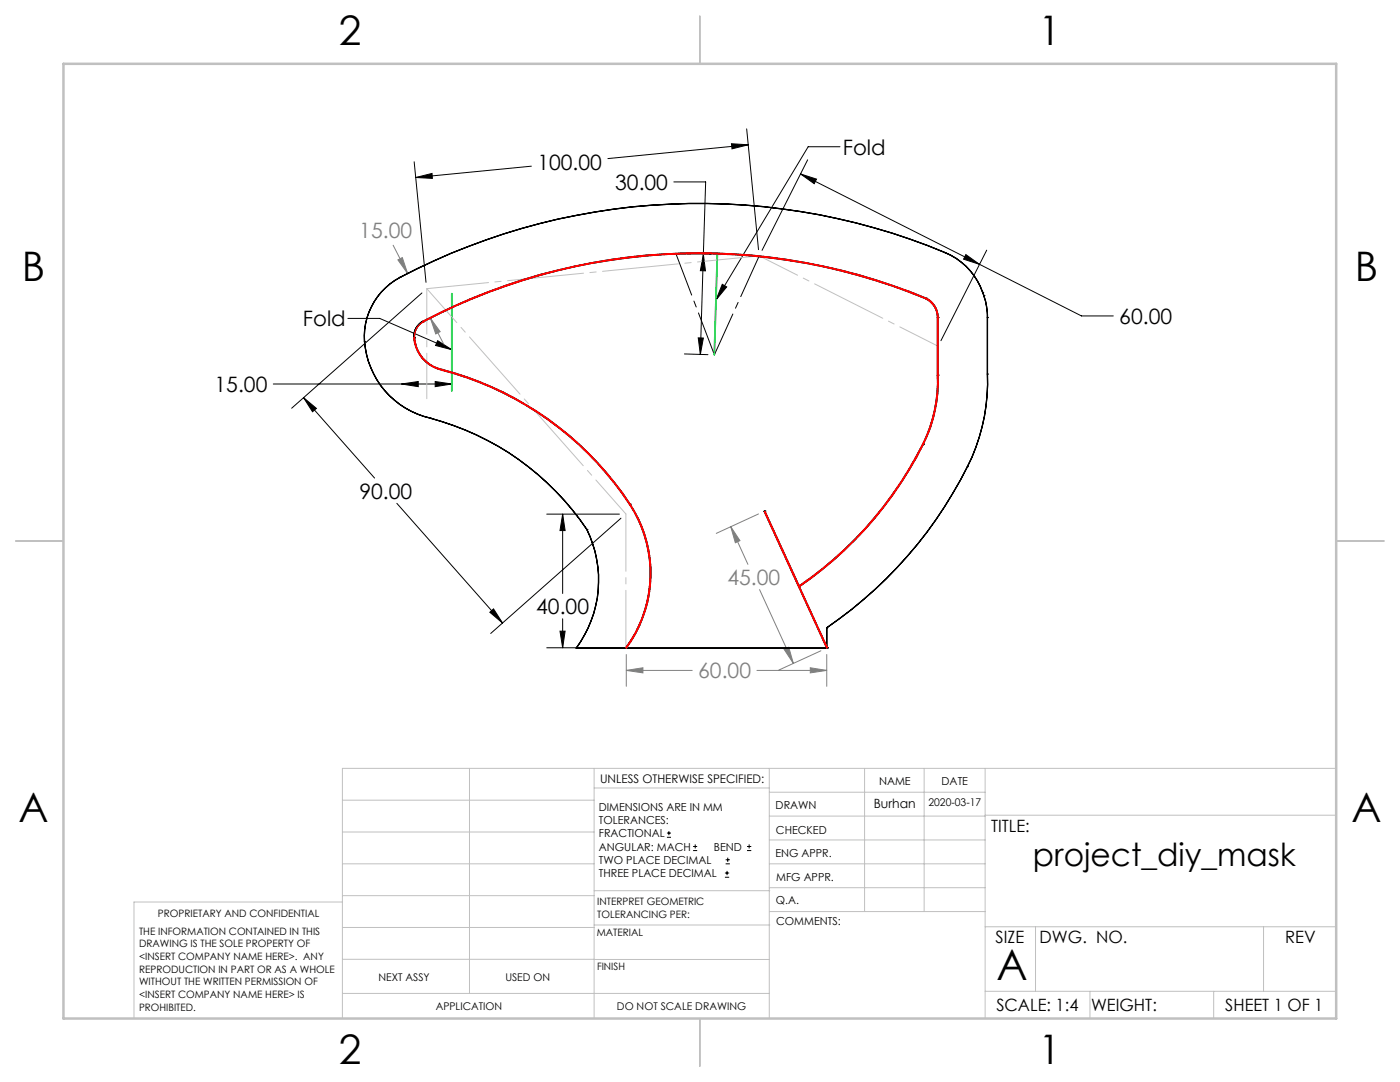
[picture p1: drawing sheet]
<svg xmlns="http://www.w3.org/2000/svg" width="279mm" height="216mm" viewBox="0 0 279 216" stroke-linecap="round" stroke-linejoin="round" font-family="sans-serif">
<g fill="none" stroke="#000" stroke-width=".2">
<path d="M82.7 32.3l2.3 24M83 35.4l3.2-.8 .1 1zM106 33.2l-23 2.2M134.5 36.3h6.3l-.4 14.4M146 28.7l3.3 .2-3.2 .8zM149 25.7l2.4 24.1M149.3 28.9l-28 2.7M159.8 34.7l3.1 1-.4 1zM159.8 34.7l56 28.3h6.4M161.2 31.9l-9.1 18.1M167.6 29.3h-6.3l-18.4 30.5M84.2 58.5l-26 23"/>
<path d="M137.2 50.6l4.7 .2M140.4 50.7l.4 3.3h-1zM140.4 50.7l-.6 20M144.1 56.7l.9 .6-2.1 2.5zM192.8 50.8l2.7 1.9-3.2-1zM196.9 49.9l-9.1 18.1M54.5 76.6h35.7M60.6 79.3l14.2 16.1M60.6 79.3l2.5 2.2-.7 .7zM69.4 63.5h6.4l14.4 6.3M80.2 76.6l3.3-.5v1.1zM86.9 76.1l3.3 .5-3.3 .6z"/>
<path d="M87.3 68l2.9 1.8-3.3-.9zM136.6 70.6l4.7 .2M139.3 67.4l1.1 .1-.6 3.2zM79.2 100.4l21.1 23.9M109.1 102.6h14.5M112.3 102.6l.5 3.3h-1zM112.3 102.6v15.8M123.9 103.4l-26 23M97.8 122.2l.7-.7 1.8 2.8zM109.1 129.3h14.5M111.8 125.9h1l-.5 3.4zM112.3 123.5v5.8"/>
<path d="M133.1 167.1h.8M133.1 166.2h.8M133.5 165.8v.9M138.3 169.7h.8M138.3 168.9h.8M138.7 168.5v.8M144.7 175h.8M144.7 174.2h.8M144.8 172.4h.9M144.8 171.6h.9M145.1 173.8v.8M145.2 171.1v.9"/>
<path d="M149.1 169.7h.8M149.1 168.9h.8M149.5 168.5v.8"/>
</g>
<g fill="none" stroke="#808080" stroke-width=".2">
<path d="M78.5 48.9l2.9 5.7M79.4 51.9l.9-.5 1.1 3.2zM84.2 53.1l-1.7 .9M85.9 63.5l2.9 5.6M85.9 63.5l1.9 2.7-.8 .4zM88.7 62.1l-1.7 .8M145.8 105.1l1.9 2.8-.9 .4zM145.8 105.1l3.5 7.5M151.4 102.6l-8.5 3.8M151.6 117.7l6.7 14.7M125 133.8l3.3-.6v1.1zM125 130.6v6.3"/>
<path d="M125 133.8h13.1M151.1 133.8h13.9M156.5 129.6l.9-.4 .9 3.2zM161.7 133.2l3.3 .6-3.3 .5zM163.8 129.9l-8.4 3.8M165 130.6v6.3"/>
</g>
<path d="M134.9 50.5l7.7 20.3M151.5 51.1l-8.9 19.7" fill="none" stroke="#000" stroke-width=".2" stroke-dasharray="15.2 1.3 1.3 1.3" stroke-dashoffset="6.3"/>
<path d="M90.2 58.6v19.4M143.2 50.8l-.6 20" fill="none" stroke="#0c3" stroke-width=".35"/>
<path d="M151.5 51.1l-16.6-.6" fill="none" stroke="#c0c0c0" stroke-width=".2" stroke-dasharray="15.2 1.3 1.3 1.3" stroke-dashoffset="8.8"/>
<path d="M85.2 57.6l39.7 45M85.2 79.6v-22" fill="none" stroke="#c0c0c0" stroke-width=".2" stroke-dasharray="15.2 1.3 1.3 1.3" stroke-dashoffset="6.2"/>
<path d="M187.2 69.1l-35.7-18" fill="none" stroke="#c0c0c0" stroke-width=".2" stroke-dasharray="15.2 1.3 1.3 1.3" stroke-dashoffset="6.7"/>
<path d="M85.2 57.6l66.3-6.5" fill="none" stroke="#c0c0c0" stroke-width=".2" stroke-dasharray="15.2 1.3 1.3 1.3" stroke-dashoffset="2.9"/>
<path d="M124.9 129.2v-26.6" fill="none" stroke="#c0c0c0" stroke-width=".2" stroke-dasharray="15.2 1.3 1.3 1.3" stroke-dashoffset="3.8"/>
<g fill="none" stroke="#c0c0c0" stroke-width=".2">
<path d="M68.3 159.7h50.3M93.7 153.3v44.9M118.6 153.3v49.9M118.6 157.2h34.9M153.5 153.3v49.9M153.5 158.1h43.1M172.5 153.3v28.6M184.4 153.3v28.6M196.6 153.3v49.9M266.7 153.3h-198.4v49.9M68.3 178.7h50.3M68.3 172.4h50.3"/>
<path d="M68.3 166h50.3M68.3 180h-41.6v23.2M118.6 177.7h35M153.5 167.6h43.1M153.5 162.8h43.1M153.5 172.4h43.1M153.5 177.1h43.1M196.6 162.7h70.1M68.3 198.2h85.2M68.3 191.4l85.2 .1M68.3 185.1h50.3M118.6 184.6h35"/>
<path d="M153.6 181.9h43M196.6 197.8h70.1M196.6 184.9h70.1M206.7 184.9v12.9M217.5 197.8v5.4M242.2 197.8v5.4M252.2 184.9v12.9"/>
</g>
<path d="M139.7 3.2v9.5M3.1 107.9h9.6M266.7 107.9h9.5M139.7 203.2v9.6" fill="none" stroke="#c0c0c0" stroke-width=".25"/>
<path d="M12.7 12.7h254v190.5h-254z" fill="none" stroke="#c0c0c0" stroke-width=".5"/>
<g fill="#000">
<path d="M144.1 56.7l.9 .6-2.1 2.5zM87.3 68l2.9 1.8-3.3-.9z"/>
<path d="M192.8 50.8l2.7 1.9-3.2-1zM159.8 34.7l3.1 1-.4 1zM111.8 125.9h1l-.5 3.4zM112.3 102.6l.5 3.3h-1zM60.6 79.3l2.5 2.2-.7 .7zM97.8 122.2l.7-.7 1.8 2.8zM83 35.4l3.2-.8 .1 1zM146 28.7l3.3 .2-3.2 .8zM139.3 67.4l1.1 .1-.6 3.2zM140.4 50.7l.4 3.3h-1zM80.2 76.6l3.3-.5v1.1zM86.9 76.1l3.3 .5-3.3 .6z"/>
</g>
<path d="M79.4 51.9l.9-.5 1.1 3.2zM85.9 63.5l1.9 2.7-.8 .4zM125 133.8l3.3-.6v1.1zM161.7 133.2l3.3 .6-3.3 .5zM145.8 105.1l1.9 2.8-.9 .4zM156.5 129.6l.9-.4 .9 3.2z" fill="#808080"/>
<g fill="none" stroke="#000" stroke-width=".25">
<path d="M79.8 55.4h.1M79.8 55.4a13.4 13.4 0 0 0-7.1 12.8M184.8 59.6h.1M184.8 59.6a4.1 4.1 0 0 1 2.3 3.8M184.8 59.6a118.1 118.1 0 0 0-100.3 4.6M184.9 59.5h.1M184.9 59.5a118.1 118.1 0 0 0-100.5 4.6M184.9 59.5a4.3 4.3 0 0 1 2.3 3.9M188.6 50.4h.1M188.6 50.4a13.2 13.2 0 0 1 7.5 7.9M188.6 50.4a128.1 128.1 0 0 0-108.8 5M196.1 58.3h.1"/>
<path d="M196.1 58.3l.3 .7M196.4 59h.1M196.4 59a13.7 13.7 0 0 1 .7 4.4M72.7 68.2h.1M72.7 68.2a17 17 0 0 0 13.2 15.2M82.6 67.4h.1M82.6 67.4a7.1 7.1 0 0 0 5.6 6.5M82.7 67.4h.1M82.7 67.4a7 7 0 0 0 5.5 6.3M84.4 64.1h.1M84.4 64.1a3.4 3.4 0 0 0-1.8 3.3M84.5 64.2h.1"/>
<path d="M84.5 64.2a3.4 3.4 0 0 0-1.8 3.2M88.2 73.9h.1M88.2 73.9a64.2 64.2 0 0 1 37.5 26.8M88.2 73.7h.1M88.2 73.7a64.1 64.1 0 0 1 37.6 26.9M187.1 63.4h.1M187.1 74.9h.1M187.1 74.9a28.5 28.5 0 0 1-2.9 13.7M187.1 63.4v11.5M187.2 74.9h.1M187.2 63.4h.1M187.2 74.9a28.3 28.3 0 0 1-2.9 13.8"/>
<path d="M187.2 63.4v11.5M197.1 74.6h.1M197.1 63.4h.1M197.1 74.6a37.4 37.4 0 0 1-4 18.5M197.1 63.4v11.2M85.9 83.4h.1M85.9 83.4a54.4 54.4 0 0 1 31.2 22.3M184.1 88.6h.1M184.2 88.6a75.3 75.3 0 0 1-24.7 28.3M184.3 88.7h.1M184.3 88.7a74.9 74.9 0 0 1-24.8 28.4M193.1 93.1h.1"/>
<path d="M193.1 93.1a85 85 0 0 1-28.1 32.2M117.1 105.7h.1M117.1 105.7a22.9 22.9 0 0 1-2.1 23.6M125.7 100.7h.1M125.7 100.7a25 25 0 0 1-.8 28.6M125.8 100.6h.1M125.8 100.6a25.1 25.1 0 0 1-.8 28.7M152.5 102h.1M152.5 102l12.5 27.3M152.6 102h.1M152.6 102l6.9 14.9M152.6 102h-.1"/>
<path d="M159.5 116.9h.1M159.5 117.1h.1M159.5 117.1l5.6 12.2M115 129.3h.1M115 129.3h50M124.9 129.3h.1M125 129.3h.1M165 129.3h.1M165 125.3h.1M165 125.3v4M165.1 129.3h.1M165.1 129.3h-.1"/>
</g>
<path d="M82.6 67.4a7.1 7.1 0 0 0 5.6 6.5 63.9 63.9 0 0 1 38.3 28.2 25 25 0 0 1-1.6 27.2M84.4 64.1a117.8 117.8 0 0 1 101-4.3l.4 .4a4.3 4.3 0 0 1 1.4 3.2v11.5a29.2 29.2 0 0 1-4.3 16.4 75 75 0 0 1-23.4 25.8l5.6 12.2M152.5 102l12.5 27.3M152.6 102l6.9 14.9a74.6 74.6 0 0 0 25.4-29.9 28.5 28.5 0 0 0 2.2-12.1v-11.5a4.1 4.1 0 0 0-2.3-3.8 117.7 117.7 0 0 0-100.7 4.9 3.5 3.5 0 0 0-1.2 3.8 7 7 0 0 0 5.3 5.4 63.9 63.9 0 0 1 38.4 28.4 25.1 25.1 0 0 1-1.6 27.2" fill="none" stroke="#f00" stroke-width=".25"/>
<text font-size="8.5" x="198.9" y="195.5">A</text>
<g font-size="8.1">
<text x="67.6" y="8.9">2</text>
<text x="207.3" y="8.9">1</text>
<text x="4.4" y="56.2">B</text>
<text x="270.4" y="56.2">B</text>
<text x="3.7" y="164.1">A</text>
<text x="269.7" y="164.1">A</text>
<text x="67.6" y="212.4">2</text>
<text x="207.3" y="212.4">1</text>
</g>
<text font-size="6.3" x="206.2" y="172.9">project_diy_mask</text>
<g font-size="4.2">
<text x="107.2" y="34">100.00</text>
<text x="168.2" y="30.8">Fold</text>
<text x="122.8" y="37.9">30.00</text>
<text x="60.4" y="65.1">Fold</text>
<text x="223.4" y="64.6">60.00</text>
<text x="42.8" y="78.2">15.00</text>
<text x="71.7" y="99.5">90.00</text>
<text x="107" y="122.5">40.00</text>
</g>
<g font-size="4.2" fill="#808080">
<text x="71.7" y="47.6">15.00</text>
<text x="145.2" y="116.7">45.00</text>
<text x="139.3" y="135.3">60.00</text>
</g>
<g font-size="3.4">
<text x="197.8" y="166">TITLE:</text>
<text x="198.7" y="188.1">SIZE</text>
<text x="207.5" y="188.1">DWG. NO.</text>
<text x="256.5" y="188.2">REV</text>
<text x="198.8" y="201.7">SCALE: 1:4</text>
<text x="217.7" y="201.8">WEIGHT:</text>
<text x="244.5" y="201.7">SHEET 1 OF 1</text>
</g>
<text font-size="2.5" x="174.4" y="161.3">Burhan</text>
<text font-size="2.4" x="119.8" y="156.2">UNLESS OTHERWISE SPECIFIED:</text>
<g font-size="2.2">
<text x="119.5" y="161.8">DIMENSIONS ARE IN MM</text>
<text x="154.8" y="161.4">DRAWN</text>
<text x="175.4" y="156.6">NAME</text>
<text x="187.9" y="156.7">DATE</text>
<text x="119.5" y="164.4">TOLERANCES:</text>
<text x="119.5" y="167.1">FRACTIONAL</text>
<text x="154.9" y="166.3">CHECKED</text>
<text x="119.5" y="169.7">ANGULAR: MACH</text>
<text x="119.5" y="172.4">TWO PLACE DECIMAL</text>
<text x="142.5" y="169.7">BEND</text>
<text x="154.8" y="171">ENG APPR.</text>
<text x="119.5" y="175">THREE PLACE DECIMAL</text>
<text x="154.9" y="175.7">MFG APPR.</text>
<text x="154.9" y="180.4">Q.A.</text>
<text x="154.9" y="184.6">COMMENTS:</text>
</g>
<g font-size="2.1">
<text x="185.3" y="160.7">2020-03-17</text>
<text x="75.5" y="195.7">NEXT ASSY</text>
<text x="100.9" y="195.7">USED ON</text>
<text x="86.9" y="201.5">APPLICATION</text>
<text x="123.1" y="201.6">DO NOT SCALE DRAWING</text>
</g>
<g font-size="2">
<text x="31.5" y="182.9">PROPRIETARY AND CONFIDENTIAL</text>
<text x="119.2" y="180.6">INTERPRET GEOMETRIC</text>
<text x="119.2" y="183.1">TOLERANCING PER:</text>
<text x="27.8" y="186.5">THE INFORMATION CONTAINED IN THIS</text>
<text x="27.8" y="189">DRAWING IS THE SOLE PROPERTY OF</text>
<text x="27.8" y="191.6">&lt;INSERT COMPANY NAME HERE&gt;. ANY</text>
<text x="119.1" y="186.7">MATERIAL</text>
<text x="27.8" y="194.1">REPRODUCTION IN PART OR AS A WHOLE</text>
<text x="27.8" y="196.6">WITHOUT THE WRITTEN PERMISSION OF</text>
<text x="119.1" y="193.5">FINISH</text>
<text x="27.8" y="199.1">&lt;INSERT COMPANY NAME HERE&gt; IS</text>
<text x="27.8" y="201.7">PROHIBITED.</text>
</g>
</svg>
